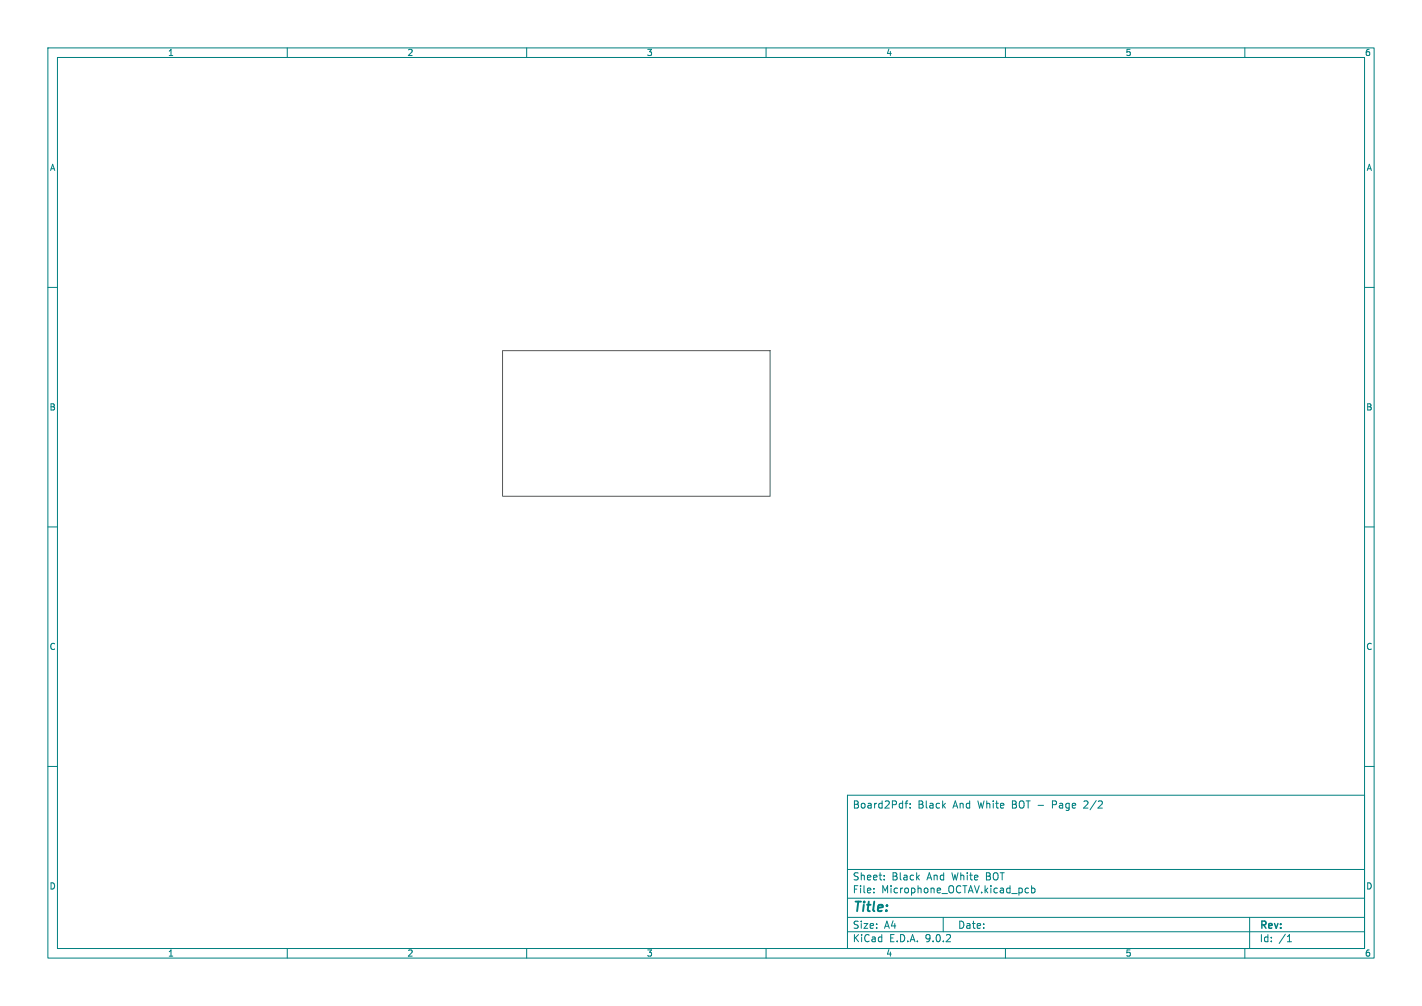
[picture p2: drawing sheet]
<svg xmlns="http://www.w3.org/2000/svg" width="297mm" height="210mm" viewBox="0 0 297 210" stroke-linecap="round" stroke-linejoin="round" font-family="sans-serif">
<g fill="none" stroke="#008080" stroke-width=".21">
<path d="M10 10h277v190h-277zM12 12h273v186h-273zM60 10v2M110 10v2M160 10v2M210 10v2M260 10v2M10 60h2M285 60h2M10 110h2M285 110h2M10 160h2"/>
<path d="M177 166h108v32h-108zM189 167.7h.6M189.6 167.2l-.4 .2v1.3M190.1 168.6v.1M190.1 167.8v.1M227.2 167.8l-.9 .9h.9M285 160h2M60 198v2M110 198v2M160 198v2M177 194.5h108M177 191.5h108"/>
<path d="M177 187.5h108M177 181.5h108M182.5 186.3v.1M182.5 185.5v.1M184.7 183.6v.1M184.7 182.8v.1M197 191.5v3M210 198v2M214.8 185.5l-.4-.1-.3 .3 .1 .6h.6M215.5 185.5l.4-.1 .3 .3-.2 .6h-.5M215.5 184.9v1.5M260 198v2"/>
<path d="M261 191.5v6.5M268.9 196.6h.8M269 195.5l.3-.4v1.5"/>
</g>
<path d="M105 73.2h55.8v30.4h-55.8z" fill="none" stroke="#575757" stroke-width=".21"/>
<text font-size="2.8" fill="#008080" x="178" y="190.9">Title:</text>
<g font-size="2.1" fill="#008080">
<text x="178" y="169">Board2Pdf:</text>
<text x="191.7" y="169">Black</text>
<text x="199.1" y="169">And</text>
<text x="204.4" y="169">White</text>
<text x="211.6" y="169">BOT -</text>
<text x="220.3" y="169">Page</text>
<text x="227.1" y="169">2/2</text>
<text x="178" y="184">Sheet:</text>
<text x="186.2" y="184">Black</text>
<text x="193.7" y="184">And</text>
<text x="199" y="184">White</text>
<text x="206.2" y="184">BOT</text>
<text x="178" y="186.7">File:</text>
<text x="184.1" y="186.7">Microphone_OCTAV.kicad_pcb</text>
<text x="178" y="196.9">KiCad</text>
<text x="178" y="194.1">Size:</text>
<text x="184.7" y="194.1">A4</text>
<text x="185.7" y="196.9">E.D.A.</text>
<text x="193.3" y="196.9">9.0.2</text>
<text x="200" y="194.1">Date:</text>
<text x="263" y="194.3">Rev:</text>
<text x="263" y="196.9">Id:</text>
<text x="267.1" y="196.9">/1</text>
</g>
<g font-size="1.8" fill="#008080">
<text x="35" y="11.9">1</text>
<text x="85" y="11.9">2</text>
<text x="135" y="11.9">3</text>
<text x="185" y="11.9">4</text>
<text x="235" y="11.9">5</text>
<text x="285" y="11.9">6</text>
<text x="10.3" y="35.9">A</text>
<text x="285.4" y="35.9">A</text>
<text x="10.3" y="85.9">B</text>
<text x="285.3" y="85.9">B</text>
<text x="10.3" y="135.9">C</text>
<text x="285.3" y="135.9">C</text>
<text x="10.3" y="185.9">D</text>
<text x="285.3" y="185.9">D</text>
<text x="35" y="199.9">1</text>
<text x="85" y="199.9">2</text>
<text x="135" y="199.9">3</text>
<text x="185" y="199.9">4</text>
<text x="235" y="199.9">5</text>
<text x="285" y="199.9">6</text>
</g>
</svg>
